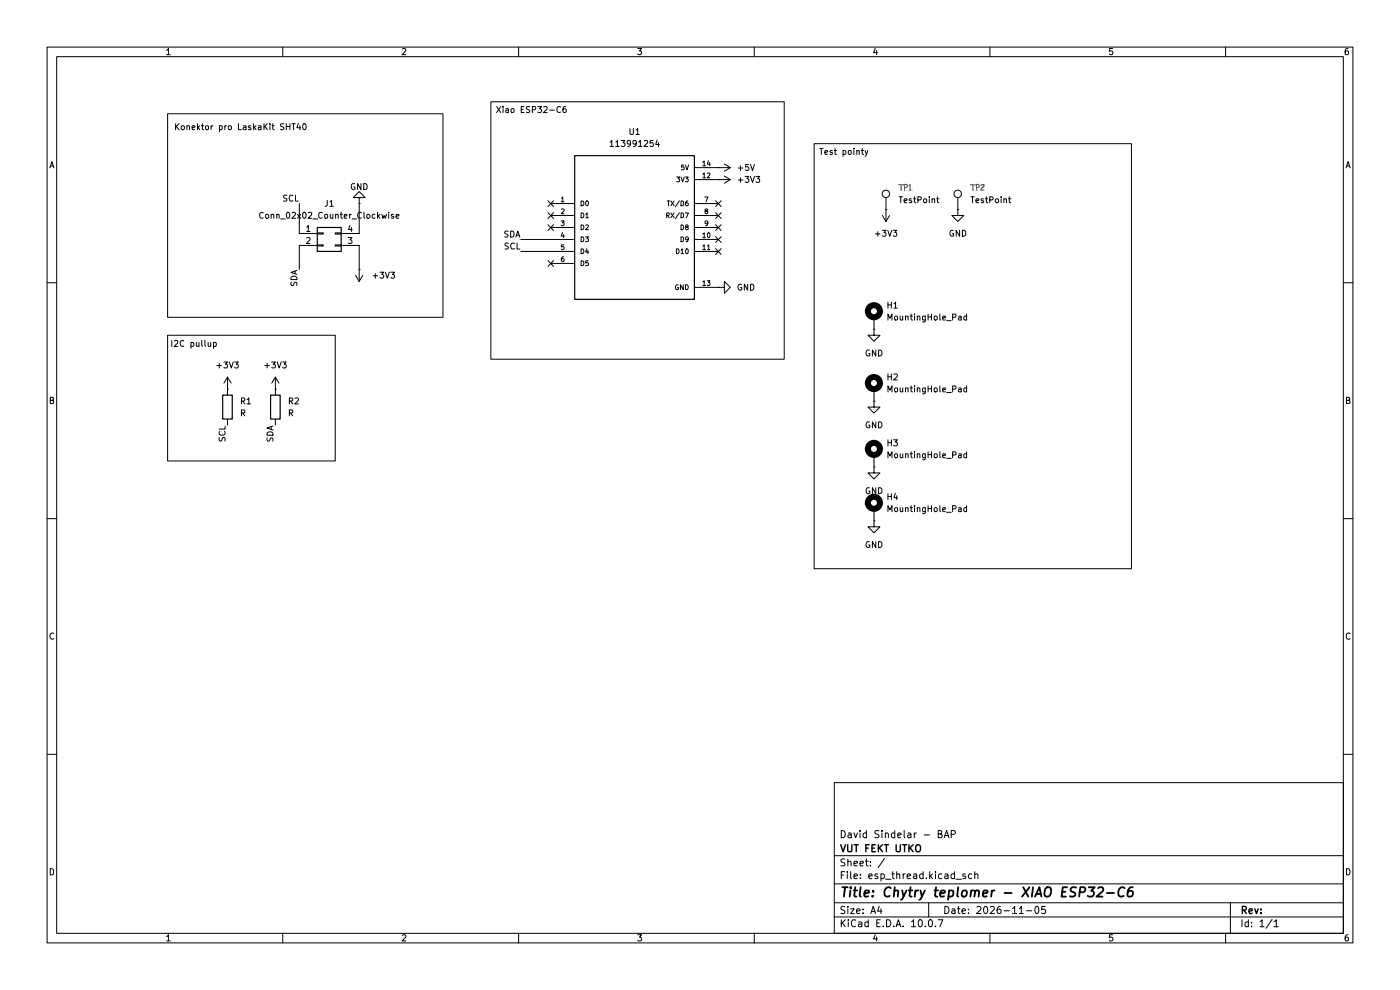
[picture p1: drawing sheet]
(kicad_sch
 (version 20260306)
 (generator "eeschema")
 (generator_version "10.0")
 (paper "A4")
 (title_block
  (title "Chytry teplomer - XIAO ESP32-C6")
  (date "2026-11-05")
  (company "VUT FEKT UTKO")
  (comment 1 "David Sindelar - BAP"))
 (lib_symbols
  (symbol "Connector:TestPoint"
   (pin_numbers (hide yes))
   (pin_names
    (offset 0.762) (hide yes)) (exclude_from_sim no) (in_bom yes) (on_board yes)
   (in_pos_files yes)
   (duplicate_pin_numbers_are_jumpers no)
   (property "Reference" "TP" (at 0 6.858 0) (show_name no) (do_not_autoplace no) (effects (font (size 1.27 1.27))))
   (property "Value" "TestPoint" (at 0 5.08 0) (show_name no) (do_not_autoplace no) (effects (font (size 1.27 1.27))))
   (property "Footprint" "" (at 5.08 0 0) (show_name no) (do_not_autoplace no) (hide yes) (effects (font (size 1.27 1.27))))
   (property "Datasheet" "" (at 5.08 0 0) (show_name no) (do_not_autoplace no) (hide yes) (effects (font (size 1.27 1.27))))
   (property "Description" "test point" (at 0 0 0) (show_name no) (do_not_autoplace no) (hide yes) (effects (font (size 1.27 1.27))))
   (symbol "TestPoint_0_1"
    (circle (center 0 3.302) (radius 0.762) (stroke (width 0) (type default)) (fill (type none))))
   (symbol "TestPoint_1_1"
    (pin passive line (at 0 0 90) (length 2.54) (name "1" (effects (font (size 1.27 1.27)))) (number "1" (effects (font (size 1.27 1.27))))))
   (embedded_fonts no))
  (symbol "Connector_Generic:Conn_02x02_Counter_Clockwise"
   (pin_names
    (offset 1.016) (hide yes)) (exclude_from_sim no) (in_bom yes) (on_board yes)
   (in_pos_files yes)
   (duplicate_pin_numbers_are_jumpers no)
   (property "Reference" "J" (at 1.27 2.54 0) (show_name no) (do_not_autoplace no) (effects (font (size 1.27 1.27))))
   (property "Value" "Conn_02x02_Counter_Clockwise" (at 1.27 -5.08 0) (show_name no) (do_not_autoplace no) (effects (font (size 1.27 1.27))))
   (property "Footprint" "" (at 0 0 0) (show_name no) (do_not_autoplace no) (hide yes) (effects (font (size 1.27 1.27))))
   (property "Datasheet" "" (at 0 0 0) (show_name no) (do_not_autoplace no) (hide yes) (effects (font (size 1.27 1.27))))
   (property "Description" "Generic connector, double row, 02x02, counter clockwise pin numbering scheme (similar to DIP package numbering), script generated (kicad-library-utils/schlib/autogen/connector/)" (at 0 0 0) (show_name no) (do_not_autoplace no) (hide yes) (effects (font (size 1.27 1.27))))
   (symbol "Conn_02x02_Counter_Clockwise_1_1"
    (rectangle (start -1.27 1.27) (end 3.81 -3.81) (stroke (width 0.254) (type default)) (fill (type background)))
    (rectangle (start -1.27 0.127) (end 0 -0.127) (stroke (width 0.1524) (type default)) (fill (type none)))
    (rectangle (start -1.27 -2.413) (end 0 -2.667) (stroke (width 0.1524) (type default)) (fill (type none)))
    (rectangle (start 3.81 0.127) (end 2.54 -0.127) (stroke (width 0.1524) (type default)) (fill (type none)))
    (rectangle (start 3.81 -2.413) (end 2.54 -2.667) (stroke (width 0.1524) (type default)) (fill (type none)))
    (pin passive line (at -5.08 0 0) (length 3.81) (name "Pin_1" (effects (font (size 1.27 1.27)))) (number "1" (effects (font (size 1.27 1.27)))))
    (pin passive line (at -5.08 -2.54 0) (length 3.81) (name "Pin_2" (effects (font (size 1.27 1.27)))) (number "2" (effects (font (size 1.27 1.27)))))
    (pin passive line (at 7.62 -2.54 180) (length 3.81) (name "Pin_3" (effects (font (size 1.27 1.27)))) (number "3" (effects (font (size 1.27 1.27)))))
    (pin passive line (at 7.62 0 180) (length 3.81) (name "Pin_4" (effects (font (size 1.27 1.27)))) (number "4" (effects (font (size 1.27 1.27))))))
   (embedded_fonts no))
  (symbol "Device:R"
   (pin_numbers (hide yes))
   (pin_names
    (offset 0)) (exclude_from_sim no) (in_bom yes) (on_board yes)
   (in_pos_files yes)
   (duplicate_pin_numbers_are_jumpers no)
   (property "Reference" "R" (at 2.032 0 90) (show_name no) (do_not_autoplace no) (effects (font (size 1.27 1.27))))
   (property "Value" "R" (at 0 0 90) (show_name no) (do_not_autoplace no) (effects (font (size 1.27 1.27))))
   (property "Footprint" "" (at -1.778 0 90) (show_name no) (do_not_autoplace no) (hide yes) (effects (font (size 1.27 1.27))))
   (property "Datasheet" "" (at 0 0 0) (show_name no) (do_not_autoplace no) (hide yes) (effects (font (size 1.27 1.27))))
   (property "Description" "Resistor" (at 0 0 0) (show_name no) (do_not_autoplace no) (hide yes) (effects (font (size 1.27 1.27))))
   (symbol "R_0_1"
    (rectangle (start -1.016 -2.54) (end 1.016 2.54) (stroke (width 0.254) (type default)) (fill (type none))))
   (symbol "R_1_1"
    (pin passive line (at 0 3.81 270) (length 1.27) (name "" (effects (font (size 1.27 1.27)))) (number "1" (effects (font (size 1.27 1.27)))))
    (pin passive line (at 0 -3.81 90) (length 1.27) (name "" (effects (font (size 1.27 1.27)))) (number "2" (effects (font (size 1.27 1.27))))))
   (embedded_fonts no))
  (symbol "Mechanical:MountingHole_Pad"
   (pin_numbers (hide yes))
   (pin_names
    (offset 1.016) (hide yes)) (exclude_from_sim no) (in_bom no) (on_board yes)
   (in_pos_files yes)
   (duplicate_pin_numbers_are_jumpers no)
   (property "Reference" "H" (at 0 6.35 0) (show_name no) (do_not_autoplace no) (effects (font (size 1.27 1.27))))
   (property "Value" "MountingHole_Pad" (at 0 4.445 0) (show_name no) (do_not_autoplace no) (effects (font (size 1.27 1.27))))
   (property "Footprint" "" (at 0 0 0) (show_name no) (do_not_autoplace no) (hide yes) (effects (font (size 1.27 1.27))))
   (property "Datasheet" "" (at 0 0 0) (show_name no) (do_not_autoplace no) (hide yes) (effects (font (size 1.27 1.27))))
   (property "Description" "Mounting Hole with connection" (at 0 0 0) (show_name no) (do_not_autoplace no) (hide yes) (effects (font (size 1.27 1.27))))
   (symbol "MountingHole_Pad_0_1"
    (circle (center 0 1.27) (radius 1.27) (stroke (width 1.27) (type default)) (fill (type none))))
   (symbol "MountingHole_Pad_1_1"
    (pin input line (at 0 -2.54 90) (length 2.54) (name "1" (effects (font (size 1.27 1.27)))) (number "1" (effects (font (size 1.27 1.27))))))
   (embedded_fonts no))
  (symbol "Xiao ESP32-C6:113991254"
   (pin_names
    (offset 1.016)) (exclude_from_sim no) (in_bom yes) (on_board yes)
   (in_pos_files yes)
   (duplicate_pin_numbers_are_jumpers no)
   (property "Reference" "U" (at -12.7 15.24 0) (show_name no) (do_not_autoplace no) (effects (font (size 1.27 1.27)) (justify left bottom)))
   (property "Value" "113991254" (at -12.7 -17.78 0) (show_name no) (do_not_autoplace no) (effects (font (size 1.27 1.27)) (justify left bottom)))
   (property "Footprint" "113991254:MODULE_113991254" (at 0 0 0) (show_name no) (do_not_autoplace no) (hide yes) (effects (font (size 1.27 1.27)) (justify bottom)))
   (property "Datasheet" "" (at 0 0 0) (show_name no) (do_not_autoplace no) (hide yes) (effects (font (size 1.27 1.27))))
   (property "Description" "" (at 0 0 0) (show_name no) (do_not_autoplace no) (hide yes) (effects (font (size 1.27 1.27))))
   (property "MF" "Seeed Technology Co., Ltd" (at 0 0 0) (show_name no) (do_not_autoplace no) (hide yes) (effects (font (size 1.27 1.27)) (justify bottom)))
   (property "Description_1" "ESP32-C6 ESP32-C 802.11 b/g/n/ax (WiFi/WLAN/Wi-Fi 6), 802.15.4 (Matter, Thread, Zigbee®), Bluetooth® 5.x (BLE) RF (Transceiver) 2.4GHz Evaluation Board" (at 0 0 0) (show_name no) (do_not_autoplace no) (hide yes) (effects (font (size 1.27 1.27)) (justify bottom)))
   (property "Package" "None" (at 0 0 0) (show_name no) (do_not_autoplace no) (hide yes) (effects (font (size 1.27 1.27)) (justify bottom)))
   (property "Price" "None" (at 0 0 0) (show_name no) (do_not_autoplace no) (hide yes) (effects (font (size 1.27 1.27)) (justify bottom)))
   (property "Check_prices" "https://www.snapeda.com/parts/113991254/Seeed+Studio/view-part/?ref=eda" (at 0 0 0) (show_name no) (do_not_autoplace no) (hide yes) (effects (font (size 1.27 1.27)) (justify bottom)))
   (property "STANDARD" "Manufacturer Recommendations" (at 0 0 0) (show_name no) (do_not_autoplace no) (hide yes) (effects (font (size 1.27 1.27)) (justify bottom)))
   (property "PARTREV" "v1.0" (at 0 0 0) (show_name no) (do_not_autoplace no) (hide yes) (effects (font (size 1.27 1.27)) (justify bottom)))
   (property "SnapEDA_Link" "https://www.snapeda.com/parts/113991254/Seeed+Studio/view-part/?ref=snap" (at 0 0 0) (show_name no) (do_not_autoplace no) (hide yes) (effects (font (size 1.27 1.27)) (justify bottom)))
   (property "MP" "113991254" (at 0 0 0) (show_name no) (do_not_autoplace no) (hide yes) (effects (font (size 1.27 1.27)) (justify bottom)))
   (property "Purchase-URL" "https://www.snapeda.com/api/url_track_click_mouser/?unipart_id=16015042&manufacturer=Seeed Technology Co., Ltd&part_name=113991254&search_term=None" (at 0 0 0) (show_name no) (do_not_autoplace no) (hide yes) (effects (font (size 1.27 1.27)) (justify bottom)))
   (property "Availability" "In Stock" (at 0 0 0) (show_name no) (do_not_autoplace no) (hide yes) (effects (font (size 1.27 1.27)) (justify bottom)))
   (property "MANUFACTURER" "Seeed Studio" (at 0 0 0) (show_name no) (do_not_autoplace no) (hide yes) (effects (font (size 1.27 1.27)) (justify bottom)))
   (symbol "113991254_0_0"
    (rectangle (start -12.7 -15.24) (end 12.7 15.24) (stroke (width 0.254) (type default)) (fill (type background)))
    (pin bidirectional line (at -17.78 5.08 0) (length 5.08) (name "D0" (effects (font (size 1.016 1.016)))) (number "1" (effects (font (size 1.016 1.016)))))
    (pin bidirectional line (at -17.78 2.54 0) (length 5.08) (name "D1" (effects (font (size 1.016 1.016)))) (number "2" (effects (font (size 1.016 1.016)))))
    (pin bidirectional line (at -17.78 0 0) (length 5.08) (name "D2" (effects (font (size 1.016 1.016)))) (number "3" (effects (font (size 1.016 1.016)))))
    (pin bidirectional line (at -17.78 -2.54 0) (length 5.08) (name "D3" (effects (font (size 1.016 1.016)))) (number "4" (effects (font (size 1.016 1.016)))))
    (pin bidirectional line (at -17.78 -5.08 0) (length 5.08) (name "D4" (effects (font (size 1.016 1.016)))) (number "5" (effects (font (size 1.016 1.016)))))
    (pin bidirectional line (at -17.78 -7.62 0) (length 5.08) (name "D5" (effects (font (size 1.016 1.016)))) (number "6" (effects (font (size 1.016 1.016)))))
    (pin bidirectional line (at 17.78 5.08 180) (length 5.08) (name "TX/D6" (effects (font (size 1.016 1.016)))) (number "7" (effects (font (size 1.016 1.016)))))
    (pin bidirectional line (at 17.78 2.54 180) (length 5.08) (name "RX/D7" (effects (font (size 1.016 1.016)))) (number "8" (effects (font (size 1.016 1.016)))))
    (pin bidirectional line (at 17.78 0 180) (length 5.08) (name "D8" (effects (font (size 1.016 1.016)))) (number "9" (effects (font (size 1.016 1.016)))))
    (pin bidirectional line (at 17.78 -2.54 180) (length 5.08) (name "D9" (effects (font (size 1.016 1.016)))) (number "10" (effects (font (size 1.016 1.016)))))
    (pin bidirectional line (at 17.78 -5.08 180) (length 5.08) (name "D10" (effects (font (size 1.016 1.016)))) (number "11" (effects (font (size 1.016 1.016)))))
    (pin power_in line (at 17.78 10.16 180) (length 5.08) (name "3V3" (effects (font (size 1.016 1.016)))) (number "12" (effects (font (size 1.016 1.016)))))
    (pin power_in line (at 17.78 -12.7 180) (length 5.08) (name "GND" (effects (font (size 1.016 1.016)))) (number "13" (effects (font (size 1.016 1.016)))))
    (pin power_in line (at 17.78 12.7 180) (length 5.08) (name "5V" (effects (font (size 1.016 1.016)))) (number "14" (effects (font (size 1.016 1.016))))))
   (embedded_fonts no))
  (symbol "power:+3V3"
   (power global)
   (pin_numbers (hide yes))
   (pin_names
    (offset 0) (hide yes)) (exclude_from_sim no) (in_bom yes) (on_board yes)
   (in_pos_files yes)
   (duplicate_pin_numbers_are_jumpers no)
   (property "Reference" "#PWR" (at 0 -3.81 0) (show_name no) (do_not_autoplace no) (hide yes) (effects (font (size 1.27 1.27))))
   (property "Value" "+3V3" (at 0 3.556 0) (show_name no) (do_not_autoplace no) (effects (font (size 1.27 1.27))))
   (property "Footprint" "" (at 0 0 0) (show_name no) (do_not_autoplace no) (hide yes) (effects (font (size 1.27 1.27))))
   (property "Datasheet" "" (at 0 0 0) (show_name no) (do_not_autoplace no) (hide yes) (effects (font (size 1.27 1.27))))
   (property "Description" "Power symbol creates a global label with name \"+3V3\"" (at 0 0 0) (show_name no) (do_not_autoplace no) (hide yes) (effects (font (size 1.27 1.27))))
   (symbol "+3V3_0_1"
    (polyline (pts (xy -0.762 1.27) (xy 0 2.54)) (stroke (width 0) (type default)) (fill (type none)))
    (polyline (pts (xy 0 2.54) (xy 0.762 1.27)) (stroke (width 0) (type default)) (fill (type none)))
    (polyline (pts (xy 0 0) (xy 0 2.54)) (stroke (width 0) (type default)) (fill (type none))))
   (symbol "+3V3_1_1"
    (pin power_in line (at 0 0 90) (length 0) (name "" (effects (font (size 1.27 1.27)))) (number "1" (effects (font (size 1.27 1.27))))))
   (embedded_fonts no))
  (symbol "power:+5V"
   (power global)
   (pin_numbers (hide yes))
   (pin_names
    (offset 0) (hide yes)) (exclude_from_sim no) (in_bom yes) (on_board yes)
   (in_pos_files yes)
   (duplicate_pin_numbers_are_jumpers no)
   (property "Reference" "#PWR" (at 0 -3.81 0) (show_name no) (do_not_autoplace no) (hide yes) (effects (font (size 1.27 1.27))))
   (property "Value" "+5V" (at 0 3.556 0) (show_name no) (do_not_autoplace no) (effects (font (size 1.27 1.27))))
   (property "Footprint" "" (at 0 0 0) (show_name no) (do_not_autoplace no) (hide yes) (effects (font (size 1.27 1.27))))
   (property "Datasheet" "" (at 0 0 0) (show_name no) (do_not_autoplace no) (hide yes) (effects (font (size 1.27 1.27))))
   (property "Description" "Power symbol creates a global label with name \"+5V\"" (at 0 0 0) (show_name no) (do_not_autoplace no) (hide yes) (effects (font (size 1.27 1.27))))
   (symbol "+5V_0_1"
    (polyline (pts (xy -0.762 1.27) (xy 0 2.54)) (stroke (width 0) (type default)) (fill (type none)))
    (polyline (pts (xy 0 2.54) (xy 0.762 1.27)) (stroke (width 0) (type default)) (fill (type none)))
    (polyline (pts (xy 0 0) (xy 0 2.54)) (stroke (width 0) (type default)) (fill (type none))))
   (symbol "+5V_1_1"
    (pin power_in line (at 0 0 90) (length 0) (name "" (effects (font (size 1.27 1.27)))) (number "1" (effects (font (size 1.27 1.27))))))
   (embedded_fonts no))
  (symbol "power:GND"
   (power global)
   (pin_numbers (hide yes))
   (pin_names
    (offset 0) (hide yes)) (exclude_from_sim no) (in_bom yes) (on_board yes)
   (in_pos_files yes)
   (duplicate_pin_numbers_are_jumpers no)
   (property "Reference" "#PWR" (at 0 -6.35 0) (show_name no) (do_not_autoplace no) (hide yes) (effects (font (size 1.27 1.27))))
   (property "Value" "GND" (at 0 -3.81 0) (show_name no) (do_not_autoplace no) (effects (font (size 1.27 1.27))))
   (property "Footprint" "" (at 0 0 0) (show_name no) (do_not_autoplace no) (hide yes) (effects (font (size 1.27 1.27))))
   (property "Datasheet" "" (at 0 0 0) (show_name no) (do_not_autoplace no) (hide yes) (effects (font (size 1.27 1.27))))
   (property "Description" "Power symbol creates a global label with name \"GND\" , ground" (at 0 0 0) (show_name no) (do_not_autoplace no) (hide yes) (effects (font (size 1.27 1.27))))
   (symbol "GND_0_1"
    (polyline (pts (xy 0 0) (xy 0 -1.27) (xy 1.27 -1.27) (xy 0 -2.54) (xy -1.27 -1.27) (xy 0 -1.27)) (stroke (width 0) (type default)) (fill (type none))))
   (symbol "GND_1_1"
    (pin power_in line (at 0 0 270) (length 0) (name "" (effects (font (size 1.27 1.27)))) (number "1" (effects (font (size 1.27 1.27))))))
   (embedded_fonts no)))
 (rectangle
  (start 35.56 24.13)
  (end 93.98 67.31)
  (stroke (width 0) (type default))
  (fill (type none)))
 (rectangle
  (start 35.56 71.12)
  (end 71.12 97.79)
  (stroke (width 0) (type default))
  (fill (type none)))
 (text "Konektor pro LaskaKit SHT40"
  (exclude_from_sim no)
  (at 51.054 27.178 0)
  (effects (font (size 1.27 1.27))))
 (text "I2C pullup"
  (exclude_from_sim no)
  (at 41.148 73.152 0)
  (effects (font (size 1.27 1.27))))
 (text_box "Test pointy"
  (exclude_from_sim no)
  (at 172.72 30.48 0)
  (size 67.31 90.17)
  (margins 0.9525 0.9525 0.9525 0.9525)
  (stroke (width 0) (type solid))
  (fill (type none))
  (effects (font (size 1.27 1.27)) (justify left top)))
 (text_box "Xiao ESP32-C6"
  (exclude_from_sim no)
  (at 104.14 21.59 0)
  (size 62.23 54.61)
  (margins 0.9525 0.9525 0.9525 0.9525)
  (stroke (width 0) (type solid))
  (fill (type none))
  (effects (font (size 1.27 1.27)) (justify left top)))
 (no_connect
  (at 152.4 53.34))
 (no_connect
  (at 152.4 45.72))
 (no_connect
  (at 116.84 45.72))
 (no_connect
  (at 116.84 43.18))
 (no_connect
  (at 152.4 48.26))
 (no_connect
  (at 152.4 50.8))
 (no_connect
  (at 116.84 48.26))
 (no_connect
  (at 152.4 43.18))
 (no_connect
  (at 116.84 55.88))
 (wire
  (pts (xy 63.5 43.18) (xy 63.5 49.53))
  (stroke (width 0) (type default)))
 (wire
  (pts (xy 76.2 43.18) (xy 76.2 49.53))
  (stroke (width 0) (type default)))
 (wire
  (pts (xy 110.49 53.34) (xy 116.84 53.34))
  (stroke (width 0) (type default)))
 (wire
  (pts (xy 110.49 50.8) (xy 116.84 50.8))
  (stroke (width 0) (type default)))
 (wire
  (pts (xy 63.5 52.07) (xy 63.5 57.15))
  (stroke (width 0) (type default)))
 (wire
  (pts (xy 76.2 52.07) (xy 76.2 57.15))
  (stroke (width 0) (type default)))
 (label "SDA"
  (at 58.42 90.17 270)
  (effects (font (size 1.27 1.27)) (justify right bottom)))
 (label "SDA"
  (at 110.49 50.8 180)
  (effects (font (size 1.27 1.27)) (justify right bottom)))
 (label "SDA"
  (at 63.5 57.15 270)
  (effects (font (size 1.27 1.27)) (justify right bottom)))
 (label "SCL"
  (at 48.26 90.17 270)
  (effects (font (size 1.27 1.27)) (justify right bottom)))
 (label "SCL"
  (at 63.5 43.18 180)
  (effects (font (size 1.27 1.27)) (justify right bottom)))
 (label "SCL"
  (at 110.49 53.34 180)
  (effects (font (size 1.27 1.27)) (justify right bottom)))
 (symbol
  (lib_id "power:+3V3")
  (at 58.42 82.55 0)
  (unit 1)
  (body_style 1)
  (exclude_from_sim no)
  (in_bom yes)
  (on_board yes)
  (in_pos_files yes)
  (dnp no)
  (fields_autoplaced yes)
  (property "Reference" "#PWR013" (at 58.42 86.36 0) (hide yes) (show_name no) (do_not_autoplace no) (effects (font (size 1.27 1.27))))
  (property "Value" "+3V3" (at 58.42 77.47 0) (show_name no) (do_not_autoplace no) (effects (font (size 1.27 1.27))))
  (property "Footprint" "" (at 58.42 82.55 0) (hide yes) (show_name no) (do_not_autoplace no) (effects (font (size 1.27 1.27))))
  (property "Datasheet" "" (at 58.42 82.55 0) (hide yes) (show_name no) (do_not_autoplace no) (effects (font (size 1.27 1.27))))
  (property "Description" "Power symbol creates a global label with name \"+3V3\"" (at 58.42 82.55 0) (hide yes) (show_name no) (do_not_autoplace no) (effects (font (size 1.27 1.27))))
  (pin "1"))
 (symbol
  (lib_id "Connector:TestPoint")
  (at 203.2 44.45 0)
  (unit 1)
  (body_style 1)
  (exclude_from_sim no)
  (in_bom yes)
  (on_board yes)
  (in_pos_files yes)
  (dnp no)
  (fields_autoplaced yes)
  (property "Reference" "TP2" (at 205.74 39.8779 0) (show_name no) (do_not_autoplace no) (effects (font
    (face "Comic Sans MS") (size 1.27 1.27)) (justify left)))
  (property "Value" "TestPoint" (at 205.74 42.4179 0) (show_name no) (do_not_autoplace no) (effects (font (size 1.27 1.27)) (justify left)))
  (property "Footprint" "TestPoint:TestPoint_Pad_D1.5mm" (at 208.28 44.45 0) (hide yes) (show_name no) (do_not_autoplace no) (effects (font (size 1.27 1.27))))
  (property "Datasheet" "" (at 208.28 44.45 0) (hide yes) (show_name no) (do_not_autoplace no) (effects (font (size 1.27 1.27))))
  (property "Description" "test point" (at 203.2 44.45 0) (hide yes) (show_name no) (do_not_autoplace no) (effects (font (size 1.27 1.27))))
  (pin "1"))
 (symbol
  (lib_id "Device:R")
  (at 48.26 86.36 0)
  (unit 1)
  (body_style 1)
  (exclude_from_sim no)
  (in_bom yes)
  (on_board yes)
  (in_pos_files yes)
  (dnp no)
  (fields_autoplaced yes)
  (property "Reference" "R1" (at 50.8 85.0899 0) (show_name no) (do_not_autoplace no) (effects (font (size 1.27 1.27)) (justify left)))
  (property "Value" "R" (at 50.8 87.6299 0) (show_name no) (do_not_autoplace no) (effects (font (size 1.27 1.27)) (justify left)))
  (property "Footprint" "Resistor_SMD:R_0805_2012Metric" (at 46.482 86.36 90) (hide yes) (show_name no) (do_not_autoplace no) (effects (font (size 1.27 1.27))))
  (property "Datasheet" "" (at 48.26 86.36 0) (hide yes) (show_name no) (do_not_autoplace no) (effects (font (size 1.27 1.27))))
  (property "Description" "Resistor" (at 48.26 86.36 0) (hide yes) (show_name no) (do_not_autoplace no) (effects (font (size 1.27 1.27))))
  (pin "1")
  (pin "2"))
 (symbol
  (lib_id "Mechanical:MountingHole_Pad")
  (at 185.42 67.31 0)
  (unit 1)
  (body_style 1)
  (exclude_from_sim no)
  (in_bom no)
  (on_board yes)
  (in_pos_files yes)
  (dnp no)
  (fields_autoplaced yes)
  (property "Reference" "H1" (at 187.96 64.7699 0) (show_name no) (do_not_autoplace no) (effects (font (size 1.27 1.27)) (justify left)))
  (property "Value" "MountingHole_Pad" (at 187.96 67.3099 0) (show_name no) (do_not_autoplace no) (effects (font (size 1.27 1.27)) (justify left)))
  (property "Footprint" "MountingHole:MountingHole_2.5mm_Pad" (at 185.42 67.31 0) (hide yes) (show_name no) (do_not_autoplace no) (effects (font (size 1.27 1.27))))
  (property "Datasheet" "" (at 185.42 67.31 0) (hide yes) (show_name no) (do_not_autoplace no) (effects (font (size 1.27 1.27))))
  (property "Description" "Mounting Hole with connection" (at 185.42 67.31 0) (hide yes) (show_name no) (do_not_autoplace no) (effects (font (size 1.27 1.27))))
  (pin "1"))
 (symbol
  (lib_id "power:GND")
  (at 185.42 110.49 0)
  (unit 1)
  (body_style 1)
  (exclude_from_sim no)
  (in_bom yes)
  (on_board yes)
  (in_pos_files yes)
  (dnp no)
  (fields_autoplaced yes)
  (property "Reference" "#PWR011" (at 185.42 116.84 0) (hide yes) (show_name no) (do_not_autoplace no) (effects (font (size 1.27 1.27))))
  (property "Value" "GND" (at 185.42 115.57 0) (show_name no) (do_not_autoplace no) (effects (font (size 1.27 1.27))))
  (property "Footprint" "" (at 185.42 110.49 0) (hide yes) (show_name no) (do_not_autoplace no) (effects (font (size 1.27 1.27))))
  (property "Datasheet" "" (at 185.42 110.49 0) (hide yes) (show_name no) (do_not_autoplace no) (effects (font (size 1.27 1.27))))
  (property "Description" "Power symbol creates a global label with name \"GND\" , ground" (at 185.42 110.49 0) (hide yes) (show_name no) (do_not_autoplace no) (effects (font (size 1.27 1.27))))
  (pin "1"))
 (symbol
  (lib_id "Connector:TestPoint")
  (at 187.96 44.45 0)
  (unit 1)
  (body_style 1)
  (exclude_from_sim no)
  (in_bom yes)
  (on_board yes)
  (in_pos_files yes)
  (dnp no)
  (fields_autoplaced yes)
  (property "Reference" "TP1" (at 190.5 39.8779 0) (show_name no) (do_not_autoplace no) (effects (font
    (face "Comic Sans MS") (size 1.27 1.27)) (justify left)))
  (property "Value" "TestPoint" (at 190.5 42.4179 0) (show_name no) (do_not_autoplace no) (effects (font (size 1.27 1.27)) (justify left)))
  (property "Footprint" "TestPoint:TestPoint_Pad_D1.5mm" (at 193.04 44.45 0) (hide yes) (show_name no) (do_not_autoplace no) (effects (font (size 1.27 1.27))))
  (property "Datasheet" "" (at 193.04 44.45 0) (hide yes) (show_name no) (do_not_autoplace no) (effects (font (size 1.27 1.27))))
  (property "Description" "test point" (at 187.96 44.45 0) (hide yes) (show_name no) (do_not_autoplace no) (effects (font (size 1.27 1.27))))
  (pin "1"))
 (symbol
  (lib_id "Mechanical:MountingHole_Pad")
  (at 185.42 107.95 0)
  (unit 1)
  (body_style 1)
  (exclude_from_sim no)
  (in_bom no)
  (on_board yes)
  (in_pos_files yes)
  (dnp no)
  (fields_autoplaced yes)
  (property "Reference" "H4" (at 187.96 105.4099 0) (show_name no) (do_not_autoplace no) (effects (font (size 1.27 1.27)) (justify left)))
  (property "Value" "MountingHole_Pad" (at 187.96 107.9499 0) (show_name no) (do_not_autoplace no) (effects (font (size 1.27 1.27)) (justify left)))
  (property "Footprint" "MountingHole:MountingHole_2.5mm_Pad" (at 185.42 107.95 0) (hide yes) (show_name no) (do_not_autoplace no) (effects (font (size 1.27 1.27))))
  (property "Datasheet" "" (at 185.42 107.95 0) (hide yes) (show_name no) (do_not_autoplace no) (effects (font (size 1.27 1.27))))
  (property "Description" "Mounting Hole with connection" (at 185.42 107.95 0) (hide yes) (show_name no) (do_not_autoplace no) (effects (font (size 1.27 1.27))))
  (pin "1"))
 (symbol
  (lib_id "power:GND")
  (at 76.2 43.18 180)
  (unit 1)
  (body_style 1)
  (exclude_from_sim no)
  (in_bom yes)
  (on_board yes)
  (in_pos_files yes)
  (dnp no)
  (property "Reference" "#PWR06" (at 76.2 36.83 0) (hide yes) (show_name no) (do_not_autoplace no) (effects (font (size 1.27 1.27))))
  (property "Value" "GND" (at 76.2 39.624 0) (show_name no) (do_not_autoplace no) (effects (font (size 1.27 1.27))))
  (property "Footprint" "" (at 76.2 43.18 0) (hide yes) (show_name no) (do_not_autoplace no) (effects (font (size 1.27 1.27))))
  (property "Datasheet" "" (at 76.2 43.18 0) (hide yes) (show_name no) (do_not_autoplace no) (effects (font (size 1.27 1.27))))
  (property "Description" "Power symbol creates a global label with name \"GND\" , ground" (at 76.2 43.18 0) (hide yes) (show_name no) (do_not_autoplace no) (effects (font (size 1.27 1.27))))
  (pin "1"))
 (symbol
  (lib_id "Device:R")
  (at 58.42 86.36 0)
  (unit 1)
  (body_style 1)
  (exclude_from_sim no)
  (in_bom yes)
  (on_board yes)
  (in_pos_files yes)
  (dnp no)
  (fields_autoplaced yes)
  (property "Reference" "R2" (at 60.96 85.0899 0) (show_name no) (do_not_autoplace no) (effects (font (size 1.27 1.27)) (justify left)))
  (property "Value" "R" (at 60.96 87.6299 0) (show_name no) (do_not_autoplace no) (effects (font (size 1.27 1.27)) (justify left)))
  (property "Footprint" "Resistor_SMD:R_0805_2012Metric" (at 56.642 86.36 90) (hide yes) (show_name no) (do_not_autoplace no) (effects (font (size 1.27 1.27))))
  (property "Datasheet" "" (at 58.42 86.36 0) (hide yes) (show_name no) (do_not_autoplace no) (effects (font (size 1.27 1.27))))
  (property "Description" "Resistor" (at 58.42 86.36 0) (hide yes) (show_name no) (do_not_autoplace no) (effects (font (size 1.27 1.27))))
  (pin "1")
  (pin "2"))
 (symbol
  (lib_id "power:GND")
  (at 185.42 85.09 0)
  (unit 1)
  (body_style 1)
  (exclude_from_sim no)
  (in_bom yes)
  (on_board yes)
  (in_pos_files yes)
  (dnp no)
  (fields_autoplaced yes)
  (property "Reference" "#PWR07" (at 185.42 91.44 0) (hide yes) (show_name no) (do_not_autoplace no) (effects (font (size 1.27 1.27))))
  (property "Value" "GND" (at 185.42 90.17 0) (show_name no) (do_not_autoplace no) (effects (font (size 1.27 1.27))))
  (property "Footprint" "" (at 185.42 85.09 0) (hide yes) (show_name no) (do_not_autoplace no) (effects (font (size 1.27 1.27))))
  (property "Datasheet" "" (at 185.42 85.09 0) (hide yes) (show_name no) (do_not_autoplace no) (effects (font (size 1.27 1.27))))
  (property "Description" "Power symbol creates a global label with name \"GND\" , ground" (at 185.42 85.09 0) (hide yes) (show_name no) (do_not_autoplace no) (effects (font (size 1.27 1.27))))
  (pin "1"))
 (symbol
  (lib_id "Mechanical:MountingHole_Pad")
  (at 185.42 82.55 0)
  (unit 1)
  (body_style 1)
  (exclude_from_sim no)
  (in_bom no)
  (on_board yes)
  (in_pos_files yes)
  (dnp no)
  (fields_autoplaced yes)
  (property "Reference" "H2" (at 187.96 80.0099 0) (show_name no) (do_not_autoplace no) (effects (font (size 1.27 1.27)) (justify left)))
  (property "Value" "MountingHole_Pad" (at 187.96 82.5499 0) (show_name no) (do_not_autoplace no) (effects (font (size 1.27 1.27)) (justify left)))
  (property "Footprint" "MountingHole:MountingHole_2.5mm_Pad" (at 185.42 82.55 0) (hide yes) (show_name no) (do_not_autoplace no) (effects (font (size 1.27 1.27))))
  (property "Datasheet" "" (at 185.42 82.55 0) (hide yes) (show_name no) (do_not_autoplace no) (effects (font (size 1.27 1.27))))
  (property "Description" "Mounting Hole with connection" (at 185.42 82.55 0) (hide yes) (show_name no) (do_not_autoplace no) (effects (font (size 1.27 1.27))))
  (pin "1"))
 (symbol
  (lib_id "power:+5V")
  (at 152.4 35.56 270)
  (unit 1)
  (body_style 1)
  (exclude_from_sim no)
  (in_bom yes)
  (on_board yes)
  (in_pos_files yes)
  (dnp no)
  (fields_autoplaced yes)
  (property "Reference" "#PWR04" (at 148.59 35.56 0) (hide yes) (show_name no) (do_not_autoplace no) (effects (font (size 1.27 1.27))))
  (property "Value" "+5V" (at 156.21 35.5599 90) (show_name no) (do_not_autoplace no) (effects (font (size 1.27 1.27)) (justify left)))
  (property "Footprint" "" (at 152.4 35.56 0) (hide yes) (show_name no) (do_not_autoplace no) (effects (font (size 1.27 1.27))))
  (property "Datasheet" "" (at 152.4 35.56 0) (hide yes) (show_name no) (do_not_autoplace no) (effects (font (size 1.27 1.27))))
  (property "Description" "Power symbol creates a global label with name \"+5V\"" (at 152.4 35.56 0) (hide yes) (show_name no) (do_not_autoplace no) (effects (font (size 1.27 1.27))))
  (pin "1"))
 (symbol
  (lib_id "power:GND")
  (at 152.4 60.96 90)
  (unit 1)
  (body_style 1)
  (exclude_from_sim no)
  (in_bom yes)
  (on_board yes)
  (in_pos_files yes)
  (dnp no)
  (fields_autoplaced yes)
  (property "Reference" "#PWR09" (at 158.75 60.96 0) (hide yes) (show_name no) (do_not_autoplace no) (effects (font (size 1.27 1.27))))
  (property "Value" "GND" (at 156.21 60.9599 90) (show_name no) (do_not_autoplace no) (effects (font (size 1.27 1.27)) (justify right)))
  (property "Footprint" "" (at 152.4 60.96 0) (hide yes) (show_name no) (do_not_autoplace no) (effects (font (size 1.27 1.27))))
  (property "Datasheet" "" (at 152.4 60.96 0) (hide yes) (show_name no) (do_not_autoplace no) (effects (font (size 1.27 1.27))))
  (property "Description" "Power symbol creates a global label with name \"GND\" , ground" (at 152.4 60.96 0) (hide yes) (show_name no) (do_not_autoplace no) (effects (font (size 1.27 1.27))))
  (pin "1"))
 (symbol
  (lib_id "power:+3V3")
  (at 76.2 57.15 180)
  (unit 1)
  (body_style 1)
  (exclude_from_sim no)
  (in_bom yes)
  (on_board yes)
  (in_pos_files yes)
  (dnp no)
  (fields_autoplaced yes)
  (property "Reference" "#PWR08" (at 76.2 53.34 0) (hide yes) (show_name no) (do_not_autoplace no) (effects (font (size 1.27 1.27))))
  (property "Value" "+3V3" (at 78.74 58.4199 0) (show_name no) (do_not_autoplace no) (effects (font (size 1.27 1.27)) (justify right)))
  (property "Footprint" "" (at 76.2 57.15 0) (hide yes) (show_name no) (do_not_autoplace no) (effects (font (size 1.27 1.27))))
  (property "Datasheet" "" (at 76.2 57.15 0) (hide yes) (show_name no) (do_not_autoplace no) (effects (font (size 1.27 1.27))))
  (property "Description" "Power symbol creates a global label with name \"+3V3\"" (at 76.2 57.15 0) (hide yes) (show_name no) (do_not_autoplace no) (effects (font (size 1.27 1.27))))
  (pin "1"))
 (symbol
  (lib_id "power:GND")
  (at 203.2 44.45 0)
  (unit 1)
  (body_style 1)
  (exclude_from_sim no)
  (in_bom yes)
  (on_board yes)
  (in_pos_files yes)
  (dnp no)
  (fields_autoplaced yes)
  (property "Reference" "#PWR02" (at 203.2 50.8 0) (hide yes) (show_name no) (do_not_autoplace no) (effects (font (size 1.27 1.27))))
  (property "Value" "GND" (at 203.2 49.53 0) (show_name no) (do_not_autoplace no) (effects (font (size 1.27 1.27))))
  (property "Footprint" "" (at 203.2 44.45 0) (hide yes) (show_name no) (do_not_autoplace no) (effects (font (size 1.27 1.27))))
  (property "Datasheet" "" (at 203.2 44.45 0) (hide yes) (show_name no) (do_not_autoplace no) (effects (font (size 1.27 1.27))))
  (property "Description" "Power symbol creates a global label with name \"GND\" , ground" (at 203.2 44.45 0) (hide yes) (show_name no) (do_not_autoplace no) (effects (font (size 1.27 1.27))))
  (pin "1"))
 (symbol
  (lib_id "power:GND")
  (at 185.42 69.85 0)
  (unit 1)
  (body_style 1)
  (exclude_from_sim no)
  (in_bom yes)
  (on_board yes)
  (in_pos_files yes)
  (dnp no)
  (fields_autoplaced yes)
  (property "Reference" "#PWR03" (at 185.42 76.2 0) (hide yes) (show_name no) (do_not_autoplace no) (effects (font (size 1.27 1.27))))
  (property "Value" "GND" (at 185.42 74.93 0) (show_name no) (do_not_autoplace no) (effects (font (size 1.27 1.27))))
  (property "Footprint" "" (at 185.42 69.85 0) (hide yes) (show_name no) (do_not_autoplace no) (effects (font (size 1.27 1.27))))
  (property "Datasheet" "" (at 185.42 69.85 0) (hide yes) (show_name no) (do_not_autoplace no) (effects (font (size 1.27 1.27))))
  (property "Description" "Power symbol creates a global label with name \"GND\" , ground" (at 185.42 69.85 0) (hide yes) (show_name no) (do_not_autoplace no) (effects (font (size 1.27 1.27))))
  (pin "1"))
 (symbol
  (lib_id "power:GND")
  (at 185.42 99.06 0)
  (unit 1)
  (body_style 1)
  (exclude_from_sim no)
  (in_bom yes)
  (on_board yes)
  (in_pos_files yes)
  (dnp no)
  (fields_autoplaced yes)
  (property "Reference" "#PWR010" (at 185.42 105.41 0) (hide yes) (show_name no) (do_not_autoplace no) (effects (font (size 1.27 1.27))))
  (property "Value" "GND" (at 185.42 104.14 0) (show_name no) (do_not_autoplace no) (effects (font (size 1.27 1.27))))
  (property "Footprint" "" (at 185.42 99.06 0) (hide yes) (show_name no) (do_not_autoplace no) (effects (font (size 1.27 1.27))))
  (property "Datasheet" "" (at 185.42 99.06 0) (hide yes) (show_name no) (do_not_autoplace no) (effects (font (size 1.27 1.27))))
  (property "Description" "Power symbol creates a global label with name \"GND\" , ground" (at 185.42 99.06 0) (hide yes) (show_name no) (do_not_autoplace no) (effects (font (size 1.27 1.27))))
  (pin "1"))
 (symbol
  (lib_id "Xiao ESP32-C6:113991254")
  (at 134.62 48.26 0)
  (unit 1)
  (body_style 1)
  (exclude_from_sim no)
  (in_bom yes)
  (on_board yes)
  (in_pos_files yes)
  (dnp no)
  (fields_autoplaced yes)
  (property "Reference" "U1" (at 134.62 27.94 0) (show_name no) (do_not_autoplace no) (effects (font (size 1.27 1.27))))
  (property "Value" "113991254" (at 134.62 30.48 0) (show_name no) (do_not_autoplace no) (effects (font (size 1.27 1.27))))
  (property "Footprint" "Xiao ESP32-C6:MODULE_113991254" (at 134.62 48.26 0) (hide yes) (show_name no) (do_not_autoplace no) (effects (font (size 1.27 1.27)) (justify bottom)))
  (property "Datasheet" "" (at 134.62 48.26 0) (hide yes) (show_name no) (do_not_autoplace no) (effects (font (size 1.27 1.27))))
  (property "Description" "" (at 134.62 48.26 0) (hide yes) (show_name no) (do_not_autoplace no) (effects (font (size 1.27 1.27))))
  (property "MF" "Seeed Technology Co., Ltd" (at 134.62 48.26 0) (hide yes) (show_name no) (do_not_autoplace no) (effects (font (size 1.27 1.27)) (justify bottom)))
  (property "Description_1" "ESP32-C6 ESP32-C 802.11 b/g/n/ax (WiFi/WLAN/Wi-Fi 6), 802.15.4 (Matter, Thread, Zigbee®), Bluetooth® 5.x (BLE) RF (Transceiver) 2.4GHz Evaluation Board" (at 134.62 48.26 0) (hide yes) (show_name no) (do_not_autoplace no) (effects (font (size 1.27 1.27)) (justify bottom)))
  (property "Package" "None" (at 134.62 48.26 0) (hide yes) (show_name no) (do_not_autoplace no) (effects (font (size 1.27 1.27)) (justify bottom)))
  (property "Price" "None" (at 134.62 48.26 0) (hide yes) (show_name no) (do_not_autoplace no) (effects (font (size 1.27 1.27)) (justify bottom)))
  (property "Check_prices" "https://www.snapeda.com/parts/113991254/Seeed+Studio/view-part/?ref=eda" (at 134.62 48.26 0) (hide yes) (show_name no) (do_not_autoplace no) (effects (font (size 1.27 1.27)) (justify bottom)))
  (property "STANDARD" "Manufacturer Recommendations" (at 134.62 48.26 0) (hide yes) (show_name no) (do_not_autoplace no) (effects (font (size 1.27 1.27)) (justify bottom)))
  (property "PARTREV" "v1.0" (at 134.62 48.26 0) (hide yes) (show_name no) (do_not_autoplace no) (effects (font (size 1.27 1.27)) (justify bottom)))
  (property "SnapEDA_Link" "https://www.snapeda.com/parts/113991254/Seeed+Studio/view-part/?ref=snap" (at 134.62 48.26 0) (hide yes) (show_name no) (do_not_autoplace no) (effects (font (size 1.27 1.27)) (justify bottom)))
  (property "MP" "113991254" (at 134.62 48.26 0) (hide yes) (show_name no) (do_not_autoplace no) (effects (font (size 1.27 1.27)) (justify bottom)))
  (property "Purchase-URL" "https://www.snapeda.com/api/url_track_click_mouser/?unipart_id=16015042&manufacturer=Seeed Technology Co., Ltd&part_name=113991254&search_term=None" (at 134.62 48.26 0) (hide yes) (show_name no) (do_not_autoplace no) (effects (font (size 1.27 1.27)) (justify bottom)))
  (property "Availability" "In Stock" (at 134.62 48.26 0) (hide yes) (show_name no) (do_not_autoplace no) (effects (font (size 1.27 1.27)) (justify bottom)))
  (property "MANUFACTURER" "Seeed Studio" (at 134.62 48.26 0) (hide yes) (show_name no) (do_not_autoplace no) (effects (font (size 1.27 1.27)) (justify bottom)))
  (pin "9")
  (pin "11")
  (pin "7")
  (pin "3")
  (pin "13")
  (pin "5")
  (pin "14")
  (pin "4")
  (pin "1")
  (pin "8")
  (pin "12")
  (pin "10")
  (pin "2")
  (pin "6"))
 (symbol
  (lib_id "power:+3V3")
  (at 48.26 82.55 0)
  (unit 1)
  (body_style 1)
  (exclude_from_sim no)
  (in_bom yes)
  (on_board yes)
  (in_pos_files yes)
  (dnp no)
  (fields_autoplaced yes)
  (property "Reference" "#PWR012" (at 48.26 86.36 0) (hide yes) (show_name no) (do_not_autoplace no) (effects (font (size 1.27 1.27))))
  (property "Value" "+3V3" (at 48.26 77.47 0) (show_name no) (do_not_autoplace no) (effects (font (size 1.27 1.27))))
  (property "Footprint" "" (at 48.26 82.55 0) (hide yes) (show_name no) (do_not_autoplace no) (effects (font (size 1.27 1.27))))
  (property "Datasheet" "" (at 48.26 82.55 0) (hide yes) (show_name no) (do_not_autoplace no) (effects (font (size 1.27 1.27))))
  (property "Description" "Power symbol creates a global label with name \"+3V3\"" (at 48.26 82.55 0) (hide yes) (show_name no) (do_not_autoplace no) (effects (font (size 1.27 1.27))))
  (pin "1"))
 (symbol
  (lib_id "power:+3V3")
  (at 152.4 38.1 270)
  (mirror x)
  (unit 1)
  (body_style 1)
  (exclude_from_sim no)
  (in_bom yes)
  (on_board yes)
  (in_pos_files yes)
  (dnp no)
  (fields_autoplaced yes)
  (property "Reference" "#PWR05" (at 148.59 38.1 0) (hide yes) (show_name no) (do_not_autoplace no) (effects (font (size 1.27 1.27))))
  (property "Value" "+3V3" (at 156.21 38.0999 90) (show_name no) (do_not_autoplace no) (effects (font (size 1.27 1.27)) (justify left)))
  (property "Footprint" "" (at 152.4 38.1 0) (hide yes) (show_name no) (do_not_autoplace no) (effects (font (size 1.27 1.27))))
  (property "Datasheet" "" (at 152.4 38.1 0) (hide yes) (show_name no) (do_not_autoplace no) (effects (font (size 1.27 1.27))))
  (property "Description" "Power symbol creates a global label with name \"+3V3\"" (at 152.4 38.1 0) (hide yes) (show_name no) (do_not_autoplace no) (effects (font (size 1.27 1.27))))
  (pin "1"))
 (symbol
  (lib_id "power:+3V3")
  (at 187.96 44.45 180)
  (unit 1)
  (body_style 1)
  (exclude_from_sim no)
  (in_bom yes)
  (on_board yes)
  (in_pos_files yes)
  (dnp no)
  (fields_autoplaced yes)
  (property "Reference" "#PWR01" (at 187.96 40.64 0) (hide yes) (show_name no) (do_not_autoplace no) (effects (font (size 1.27 1.27))))
  (property "Value" "+3V3" (at 187.96 49.53 0) (show_name no) (do_not_autoplace no) (effects (font (size 1.27 1.27))))
  (property "Footprint" "" (at 187.96 44.45 0) (hide yes) (show_name no) (do_not_autoplace no) (effects (font (size 1.27 1.27))))
  (property "Datasheet" "" (at 187.96 44.45 0) (hide yes) (show_name no) (do_not_autoplace no) (effects (font (size 1.27 1.27))))
  (property "Description" "Power symbol creates a global label with name \"+3V3\"" (at 187.96 44.45 0) (hide yes) (show_name no) (do_not_autoplace no) (effects (font (size 1.27 1.27))))
  (pin "1"))
 (symbol
  (lib_id "Mechanical:MountingHole_Pad")
  (at 185.42 96.52 0)
  (unit 1)
  (body_style 1)
  (exclude_from_sim no)
  (in_bom no)
  (on_board yes)
  (in_pos_files yes)
  (dnp no)
  (fields_autoplaced yes)
  (property "Reference" "H3" (at 187.96 93.9799 0) (show_name no) (do_not_autoplace no) (effects (font (size 1.27 1.27)) (justify left)))
  (property "Value" "MountingHole_Pad" (at 187.96 96.5199 0) (show_name no) (do_not_autoplace no) (effects (font (size 1.27 1.27)) (justify left)))
  (property "Footprint" "MountingHole:MountingHole_2.5mm_Pad" (at 185.42 96.52 0) (hide yes) (show_name no) (do_not_autoplace no) (effects (font (size 1.27 1.27))))
  (property "Datasheet" "" (at 185.42 96.52 0) (hide yes) (show_name no) (do_not_autoplace no) (effects (font (size 1.27 1.27))))
  (property "Description" "Mounting Hole with connection" (at 185.42 96.52 0) (hide yes) (show_name no) (do_not_autoplace no) (effects (font (size 1.27 1.27))))
  (pin "1"))
 (symbol
  (lib_id "Connector_Generic:Conn_02x02_Counter_Clockwise")
  (at 68.58 49.53 0)
  (unit 1)
  (body_style 1)
  (exclude_from_sim no)
  (in_bom yes)
  (on_board yes)
  (in_pos_files yes)
  (dnp no)
  (fields_autoplaced yes)
  (property "Reference" "J1" (at 69.85 43.18 0) (show_name no) (do_not_autoplace no) (effects (font (size 1.27 1.27))))
  (property "Value" "Conn_02x02_Counter_Clockwise" (at 69.85 45.72 0) (show_name no) (do_not_autoplace no) (effects (font (size 1.27 1.27))))
  (property "Footprint" "Connector_PinSocket_2.54mm:PinSocket_2x02_P2.54mm_Vertical" (at 68.58 49.53 0) (hide yes) (show_name no) (do_not_autoplace no) (effects (font (size 1.27 1.27))))
  (property "Datasheet" "" (at 68.58 49.53 0) (hide yes) (show_name no) (do_not_autoplace no) (effects (font (size 1.27 1.27))))
  (property "Description" "Generic connector, double row, 02x02, counter clockwise pin numbering scheme (similar to DIP package numbering), script generated (kicad-library-utils/schlib/autogen/connector/)" (at 68.58 49.53 0) (hide yes) (show_name no) (do_not_autoplace no) (effects (font (size 1.27 1.27))))
  (pin "1")
  (pin "4")
  (pin "2")
  (pin "3"))
 (sheet_instances
  (path ""
   (page "1")))
 (embedded_fonts no))
